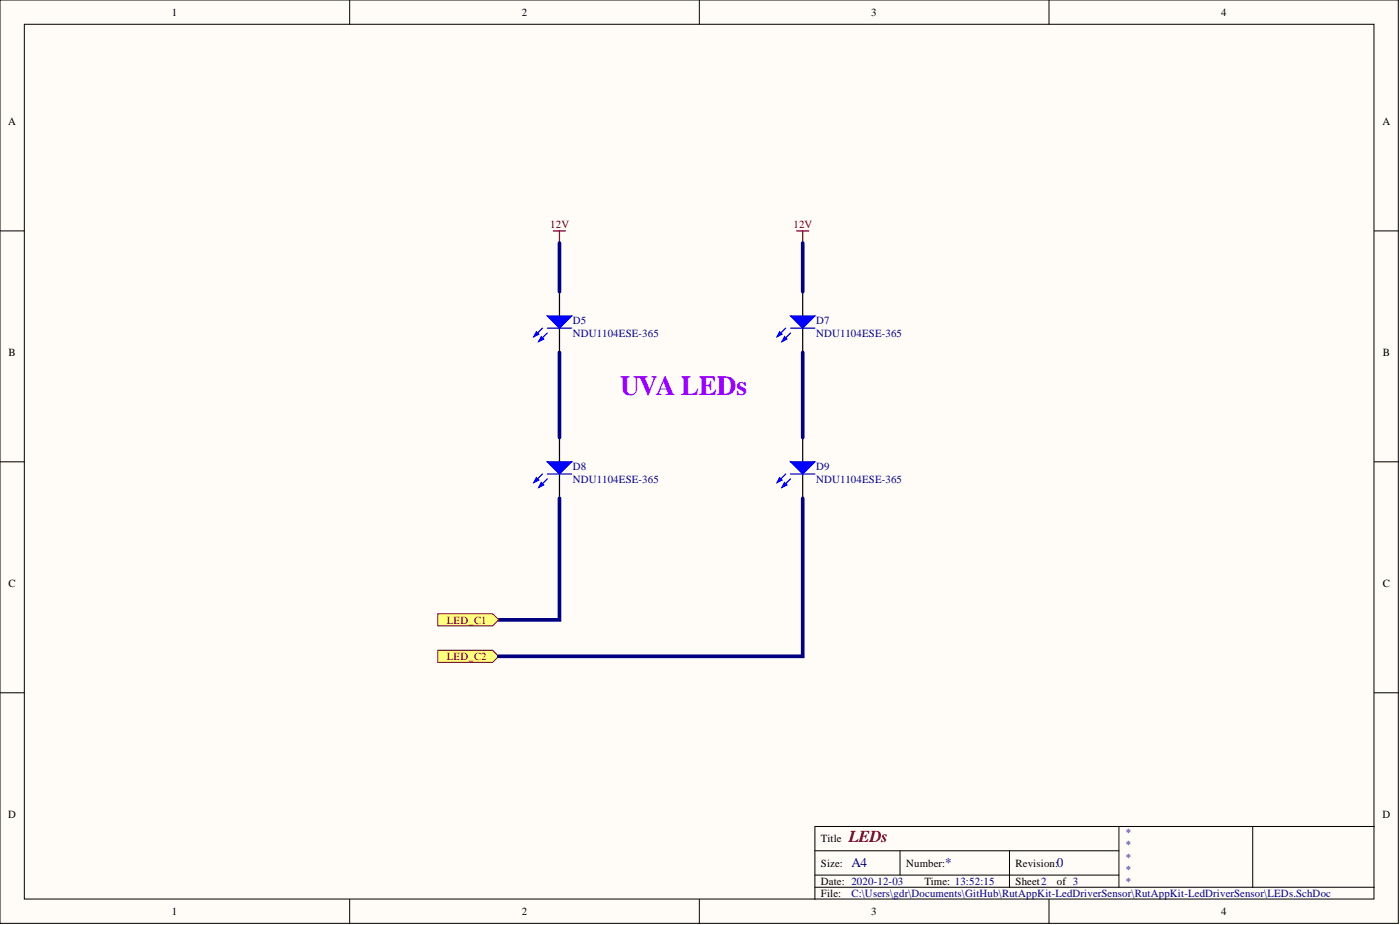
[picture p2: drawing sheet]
<svg xmlns="http://www.w3.org/2000/svg" width="292mm" height="193mm" viewBox="0 0 292 193" stroke-linecap="round" stroke-linejoin="round" font-family="sans-serif">
<g fill="#fffcf8" stroke="#000" stroke-width=".21">
<path d="M0 0h291.7v192.6h-291.7z"/>
<path d="M5.1 5.1h281.6v182.5h-281.6z"/>
</g>
<g fill="none" stroke="#000" stroke-width=".21">
<path d="M73 0v5.1M145.9 0v5.1M218.9 0v5.1M0 48.2h5.1M286.7 48.2h5.1M0 96.3h5.1M286.7 96.3h5.1M0 144.5h5.1M286.7 144.5h5.1M170 177.5h63.5M187.8 177.5v5.1M210.6 177.5v7.6"/>
<path d="M233.5 172.4v12.7M261.4 172.4h-91.4v15.2M286.7 172.4h-25.3v12.7M73 187.6v5.1M145.9 187.6v5.1M170 185.1h116.7M170 182.6h63.5M218.9 187.6v5.1"/>
</g>
<path d="M116.7 60.8v5.1M116.7 68.5v5" fill="none" stroke="#000" stroke-width=".26"/>
<path d="M114.2 65.9h5.1l-2.6 2.6z" fill="#00f"/>
<path d="M113.2 68.5l-1.8 1.7M114.2 65.9h5.1l-2.6 2.6zM114.2 69.5l-1.8 1.7" fill="none" stroke="#00f" stroke-width=".26"/>
<path d="M112.9 70.2l.5 .5-1 .5z" fill="#00f"/>
<path d="M112.9 70.2l.5 .5-1 .5z" fill="none" stroke="#00f" stroke-width=".26"/>
<path d="M111.9 69.2l.5 .5-1 .5z" fill="#00f"/>
<path d="M111.9 69.2l.5 .5-1 .5zM114.2 68.5h5.1" fill="none" stroke="#00f" stroke-width=".26"/>
<path d="M167.5 60.8v5.1M167.5 68.5v5" fill="none" stroke="#000" stroke-width=".26"/>
<path d="M164.9 65.9h5.1l-2.5 2.6z" fill="#00f"/>
<path d="M163.9 68.5l-1.7 1.7M164.9 65.9h5.1l-2.5 2.6zM164.9 69.5l-1.7 1.7" fill="none" stroke="#00f" stroke-width=".26"/>
<path d="M163.7 70.2l.5 .5-1 .5z" fill="#00f"/>
<path d="M163.7 70.2l.5 .5-1 .5z" fill="none" stroke="#00f" stroke-width=".26"/>
<path d="M162.7 69.2l.5 .5-1 .5z" fill="#00f"/>
<path d="M162.7 69.2l.5 .5-1 .5zM164.9 68.5h5.1" fill="none" stroke="#00f" stroke-width=".26"/>
<path d="M116.7 91.3v5M116.7 98.9v5.1" fill="none" stroke="#000" stroke-width=".26"/>
<path d="M114.2 96.3h5.1l-2.6 2.6z" fill="#00f"/>
<path d="M113.2 98.9l-1.8 1.8M114.2 96.3h5.1l-2.6 2.6zM114.2 99.9l-1.8 1.8" fill="none" stroke="#00f" stroke-width=".26"/>
<path d="M112.9 100.7l.5 .5-1 .5z" fill="#00f"/>
<path d="M112.9 100.7l.5 .5-1 .5z" fill="none" stroke="#00f" stroke-width=".26"/>
<path d="M111.9 99.6l.5 .6-1 .5z" fill="#00f"/>
<path d="M111.9 99.6l.5 .6-1 .5zM114.2 98.9h5.1" fill="none" stroke="#00f" stroke-width=".26"/>
<path d="M167.5 91.3v5M167.5 98.9v5.1" fill="none" stroke="#000" stroke-width=".26"/>
<path d="M164.9 96.3h5.1l-2.5 2.6z" fill="#00f"/>
<path d="M163.9 98.9l-1.7 1.8M164.9 96.3h5.1l-2.5 2.6zM164.9 99.9l-1.7 1.8" fill="none" stroke="#00f" stroke-width=".26"/>
<path d="M163.7 100.7l.5 .5-1 .5z" fill="#00f"/>
<path d="M163.7 100.7l.5 .5-1 .5z" fill="none" stroke="#00f" stroke-width=".26"/>
<path d="M162.7 99.6l.5 .6-1 .5z" fill="#00f"/>
<path d="M162.7 99.6l.5 .6-1 .5zM164.9 98.9h5.1" fill="none" stroke="#00f" stroke-width=".26"/>
<path d="M115.5 48.2h2.5M116.7 48.2v2.5M166.2 48.2h2.5M167.5 48.2v2.5" fill="none" stroke="#800000" stroke-width=".26"/>
<path d="M116.7 50.7v10.1M167.5 50.7v10.1M116.7 73.5v17.8M167.5 73.5v17.8M116.7 104v25.3h-12.7" fill="none" stroke="#000080" stroke-width=".77"/>
<g fill="#ffff80" stroke="#800000" stroke-width=".21">
<path d="M91.4 135.7h11.4l1.2 1.2-1.2 1.3h-11.4z" fill-rule="evenodd"/>
<path d="M91.4 128h11.4l1.2 1.3-1.2 1.3h-11.4z" fill-rule="evenodd"/>
</g>
<path d="M167.5 104v32.9h-63.5" fill="none" stroke="#000080" stroke-width=".77"/>
<text font-size="5.7" fill="#90f" x="129.4" y="82.4">UVA LEDs</text>
<text font-size="3.5" fill="#800000" x="177.1" y="175.7">LEDs</text>
<g font-size="2.8" fill="#000080">
<text x="177.6" y="181">A4</text>
<text x="197.2" y="181">*</text>
<text x="220.5" y="181">0</text>
</g>
<g font-size="2.3">
<text x="35.9" y="3.3">1</text>
<text x="108.9" y="3.3">2</text>
<text x="181.8" y="3.3">3</text>
<text x="254.8" y="3.3">4</text>
<text x="1.7" y="26.1">A</text>
<text x="288.4" y="26.1">A</text>
<text x="1.8" y="74.3">B</text>
<text x="288.5" y="74.3">B</text>
<text x="1.8" y="122.5">C</text>
<text x="288.5" y="122.5">C</text>
<text x="1.7" y="170.6">D</text>
<text x="288.4" y="170.6">D</text>
<text x="171.3" y="175.7">Title</text>
<text x="171.3" y="180.8">Size:</text>
<text x="171.3" y="184.6">Date: 2020-12-03</text>
<text x="189.1" y="180.8">Number:</text>
<text x="192.9" y="184.6">Time: 13:52:15</text>
<text x="211.9" y="180.8">Revision:</text>
<text x="211.9" y="184.6">Sheet2</text>
<text x="220.5" y="184.6">of 3</text>
<text x="35.9" y="190.9">1</text>
<text x="108.9" y="190.9">2</text>
<text x="171.3" y="187.1">File:</text>
<text x="181.8" y="190.9">3</text>
<text x="254.8" y="190.9">4</text>
</g>
<g font-size="2.3" fill="#800000">
<text x="114.8" y="47.7">12V</text>
<text x="165.5" y="47.7">12V</text>
<text x="93.2" y="130.1">LED_C1</text>
<text x="93.2" y="137.7">LED_C2</text>
</g>
<g font-size="2.3" fill="#000080">
<text x="119.5" y="67.7">D5</text>
<text x="119.5" y="70.2">NDU1104ESE-365</text>
<text x="170.3" y="67.7">D7</text>
<text x="170.3" y="70.2">NDU1104ESE-365</text>
<text x="119.5" y="98.1">D8</text>
<text x="119.5" y="100.7">NDU1104ESE-365</text>
<text x="170.3" y="98.1">D9</text>
<text x="170.3" y="100.7">NDU1104ESE-365</text>
<text x="234.7" y="174.4">*</text>
<text x="234.7" y="177">*</text>
<text x="234.7" y="179.5">*</text>
<text x="234.7" y="182.1">*</text>
<text x="234.7" y="184.6">*</text>
<text x="177.6" y="187.1">C:\Users\gdr\Documents\GitHub\RutAppKit-LedDriverSensor\RutAppKit-LedDriverSensor\LEDs.SchDoc</text>
</g>
</svg>
